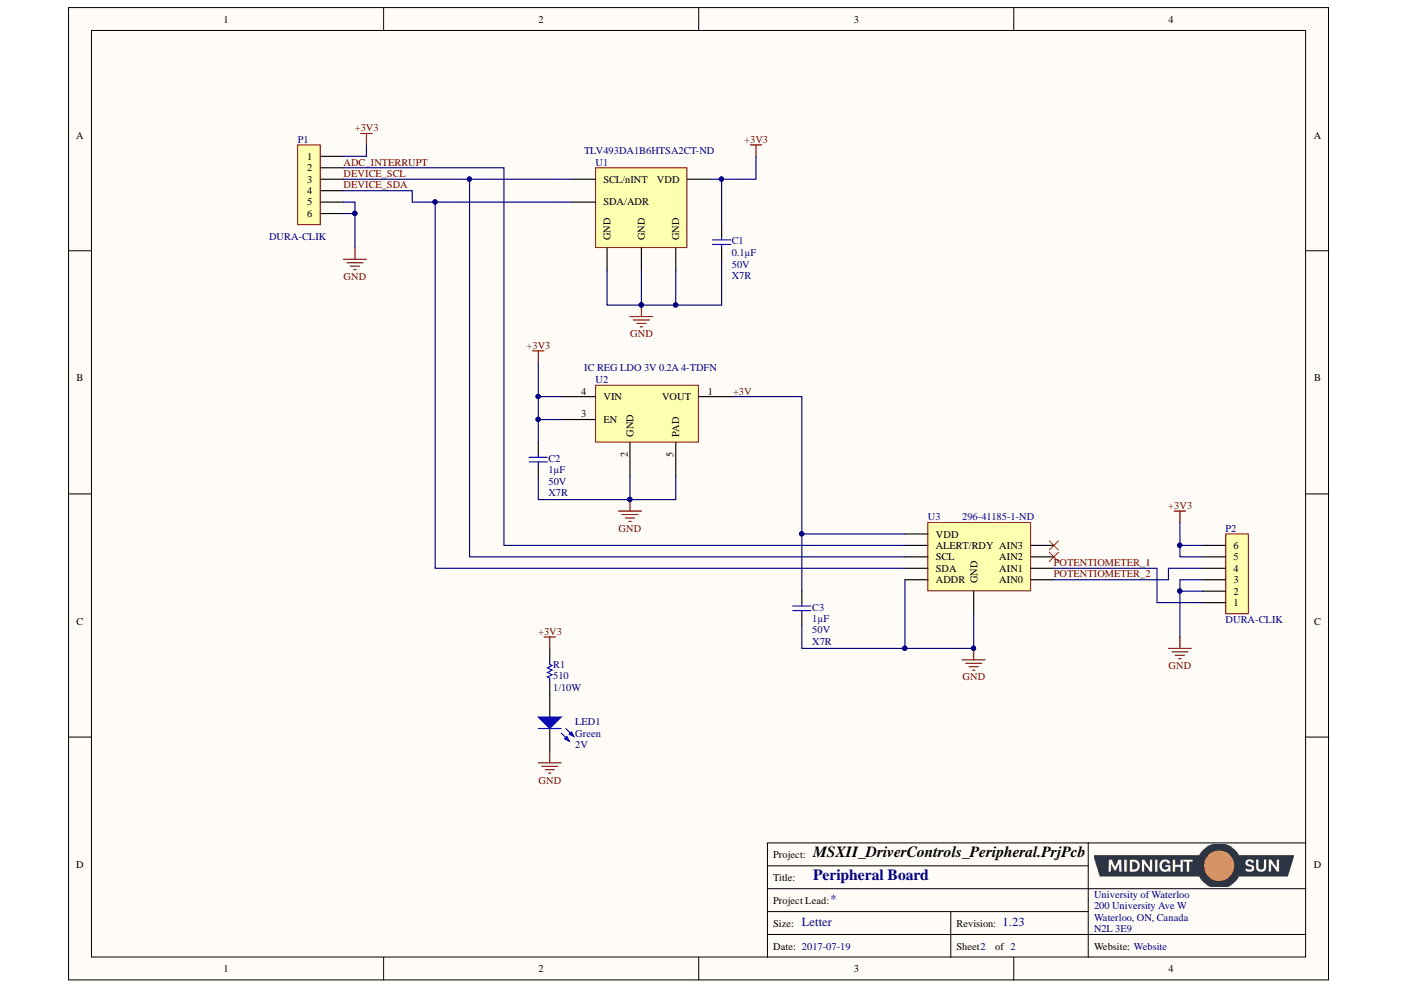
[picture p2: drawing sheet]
# Altium project MSXII_DriverControls_Peripheral.PrjPcb
2 sheets, 10 parts. Net scope: global (net labels, ports and power ports of the same name join across sheets).
Board file: DriverControls_PeripheralPCB.PcbDoc
Sheets:
  DriverControls_PeripheralMain.SchDoc
  DriverControls_PeriphealBlockDiagram.SchDoc

## Sheet DriverControls_PeripheralMain.SchDoc: Peripheral Board
size Letter; Revision: 1.23; SheetNumber: 2; SheetTotal: 2

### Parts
C1  Capacitance: 0.1µF  Voltage: 50V  Temperature Coefficient: X7R  [CAP, 0603]  (hidden comment: CAP CER 0.1UF 50V 10% X7R 0603)
C2  Capacitance: 1µF  Voltage: 50V  Temperature Coefficient: X7R  [CAP, 0603]  (hidden comment: CAP CER 1UF 50V 10% X7R 0603)
C3  Capacitance: 1µF  Voltage: 50V  Temperature Coefficient: X7R  [CAP, 0603]  (hidden comment: CAP CER 1UF 50V 10% X7R 0603)
LED1  Color: Green  Voltage - Forward (Vf) (Typ): 2V  [LED_0603]  (hidden comment: LED GREEN CLEAR 2V 0603)
P1  DURA-CLIK  [CONN, 6POS DURA-CLIK VERT]
P2  DURA-CLIK  [CONN, 6POS DURA-CLIK VERT]
R1  Resistance: 510  Power: 1/10W  [RES, 0603]  (hidden comment: RES 510 OHM 5% 1/10W 0603)
U1  Supplier Part Number 1: TLV493DA1B6HTSA2CT-ND  [IC TLV496D MAG SENSOR TSOP-6]  (hidden comment: HALL EFFECT)
U2  IC REG LDO 3V 0.2A 4-TDFN  [IC REG LDO 3V 0.2A 4-TDFN]
U3  Supplier Part Number 1: 296-41185-1-ND  [IC ADC VSSOP10]  (hidden comment: Quad ADC)

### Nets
+3V3: C1.1 C2.1 P1.1 P2.5 P2.6 R1.1 U1.4(VDD) U2.3(EN) U2.4(VIN)
GND: C1.2 C2.2 C3.2 LED1.2(K) P1.5 P1.6 P2.2 P2.3 U1.2(GND) U1.3(GND) U1.5(GND) U2.2(GND) U2.5(PAD) U3.1(ADDR) U3.3(GND)
+3V: C3.1 U2.1(VOUT) U3.8(VDD)
ADC_INTERRUPT: P1.2 U3.2(ALERT/RDY)
DEVICE_SCL: P1.3 U1.1(SCL/nINT) U3.10(SCL)
DEVICE_SDA: P1.4 U1.6(SDA/ADR) U3.9(SDA)
POTENTIOMETER_1: P2.1 U3.5(AIN1)
POTENTIOMETER_2: P2.4 U3.4(AIN0)
NetLED1_1: LED1.1(A) R1.2

Not connected (* = marked no-connect by the designer): U3 6(AIN2)* 7(AIN3)*

## Sheet DriverControls_PeriphealBlockDiagram.SchDoc: Block Diagram
size Letter; Revision: 1.23; SheetNumber: 1; SheetTotal: 2

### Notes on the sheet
- Peripheral Board (Pedals)
- Magnetic Sensor
- Driver Controls Carrier Board
- Throttle Pedal Potentiometers
- ADCs
- Controller Board
- Labels drawn without touching a wire or pin: +3V3

## Assembly variants
With_ADC: all parts fitted
No_ADC: not fitted C2 C3 P2 U2 U3
